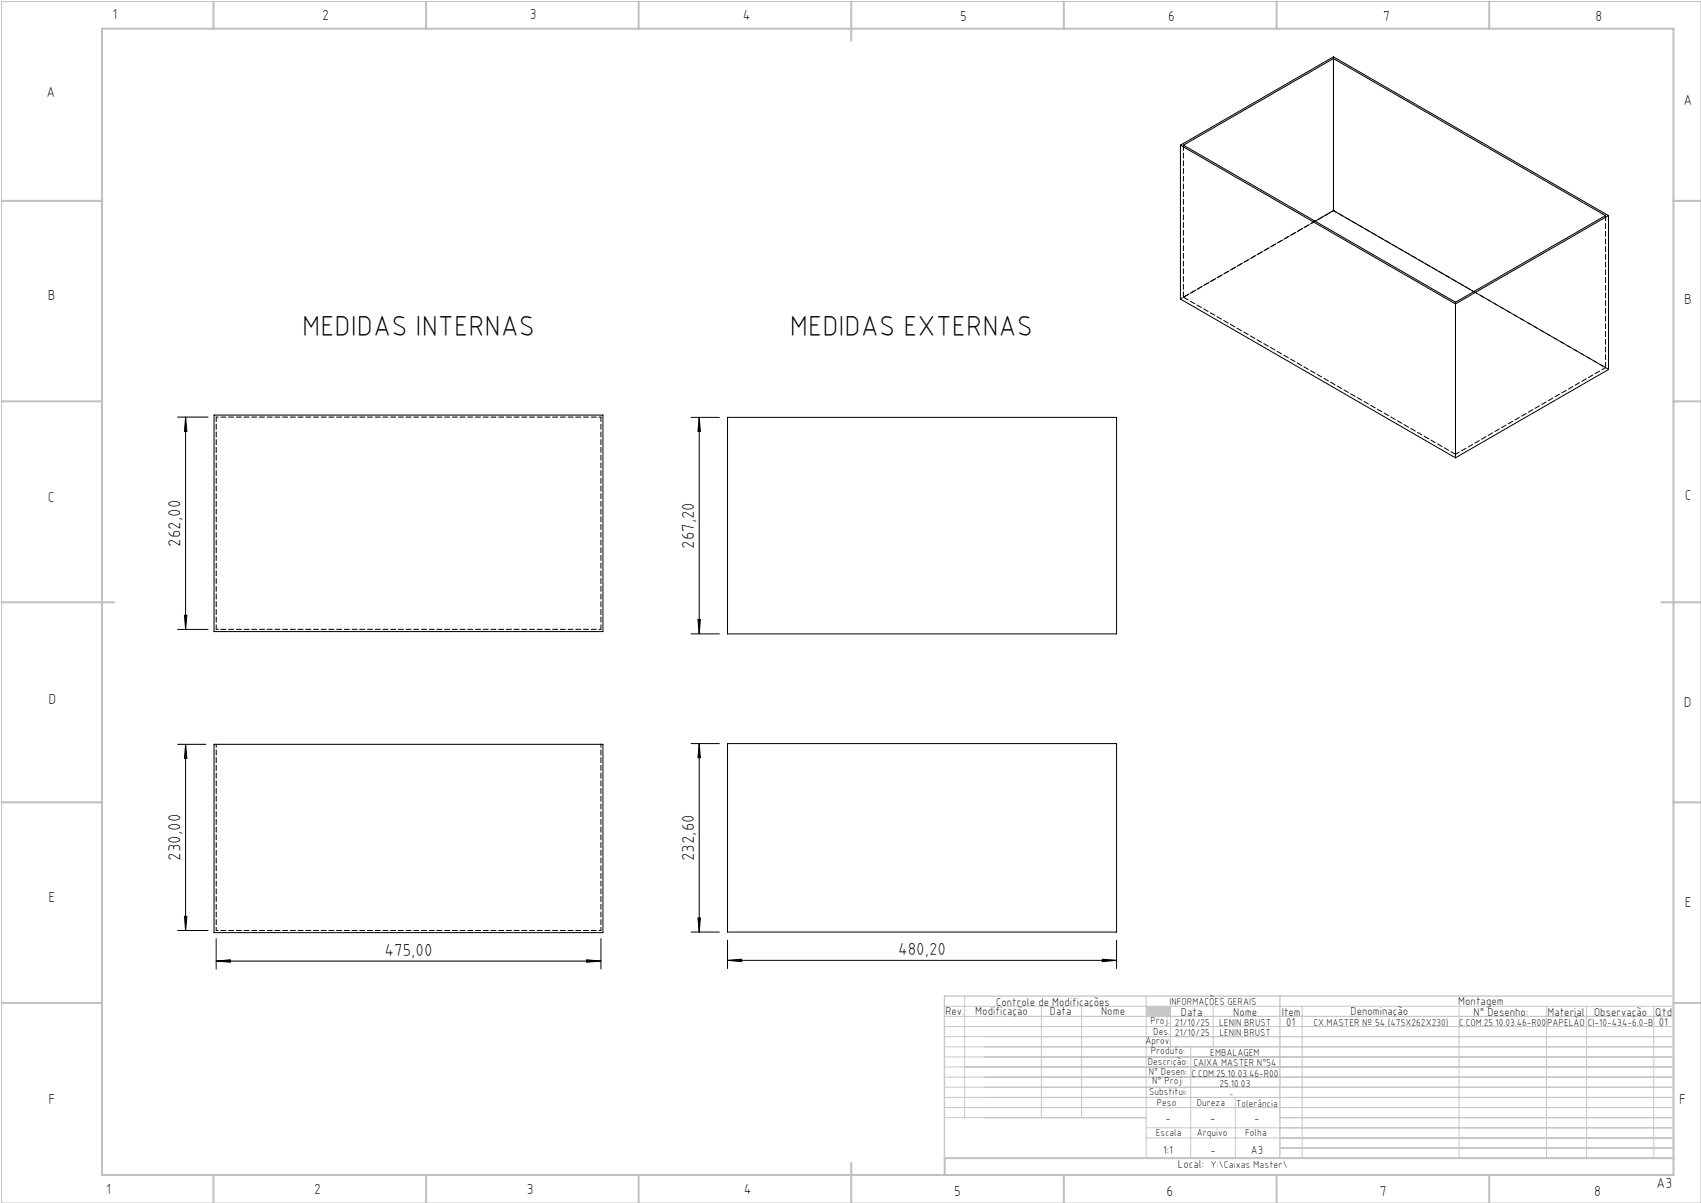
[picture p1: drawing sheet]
<svg xmlns="http://www.w3.org/2000/svg" width="420mm" height="297mm" viewBox="0 0 420 297" stroke-linecap="round" stroke-linejoin="round" font-family="sans-serif">
<path d="M.4 .4h419.6v296.6h-419.6z" fill="none" stroke="#c0c0c0" stroke-width=".25"/>
<g fill="none" stroke="#c0c0c0" stroke-width=".5">
<path d="M25.2 7.1h388v283h-388zM52.7 .4v6.7M105.2 .4v6.7M157.7 .4v6.7M210.2 .4v9.7M262.7 .4v6.7M315.2 .4v6.7M367.7 .4v6.7M.4 49.6h24.8M413.2 49.6h6.8M.4 99.1h24.8M413.2 99.1h6.8"/>
<path d="M.4 148.7h27.8M410.2 148.7h9.8M.4 198.1h24.8M413.2 198.1h6.8M.4 247.6h24.8M413.2 247.6h6.8M52.7 290.1v6.9M105.2 290.1v6.9M157.7 290.1v6.9M210.2 287.1v9.9M262.7 290.1v6.9M315.2 290.1v6.9"/>
<path d="M367.7 290.1v6.9M413.2 285.9h-179.9v4.2"/>
</g>
<g fill="none" stroke="#c3c8d2" stroke-width=".25">
<path d="M233.2 250.9h180M233.2 248.4h180M233.2 253.4h180M233.2 255.9h180M233.2 258.4h180M238.2 245.9v30M257.1 248.4v27.5M267.1 248.4v27.5M283 245.9v40M289 248.4v10M294 258.4v27.5M299.5 248.4v10"/>
<path d="M321.5 248.4v37.5M360.3 248.4v37.5M381.8 248.4v37.5M391.8 248.4v37.5M408.3 248.4v37.5M233.2 260.9h180M233.2 263.4h180M233.2 265.9h180M233.2 268.4h180M233.2 270.9h180M233.2 273.4h180M233.2 275.9h49.8"/>
<path d="M283 278.4h130.2M305 270.9v15M316 275.9h97.2M283 280.9h130.2M316 283.4h97.2"/>
</g>
<path d="M233.2 245.9h180v40h-180zM316 245.9v40" fill="none" stroke="#c3c8d2" stroke-width=".35"/>
<path d="M283 248.4h6v2.5h-6z" fill-rule="evenodd" fill="#c3c8d2"/>
<g fill="none" stroke="#000" stroke-width=".25">
<path d="M329.2 14.5v37.5M291.5 35.8v38l67.9 39.2M291.5 35.8l67.9 39.2M291.5 35.8l37.7-21.8 68 39.2M292.2 35.8l37-21.3 67.2 38.7-37 21.4zM329.2 52l34.7 20M329.2 52l-4.5 2.6M397.2 53.2l-37.8 21.8M397.2 53.2v38l-37.8 21.8M359.4 75v38M43.9 103h7.5M45.8 103l.3 3.5h-.6z"/>
<path d="M45.8 103v52.4M52.8 102.5h96.1v53.4h-96.1zM170.6 103h7M172.6 103l.3 3.5h-.6zM172.6 103v53.5M179.6 103h96.1v53.5h-96.1zM43.9 155.4h7.5M45.5 151.9h.6l-.3 3.5zM170.6 156.5h7M172.3 153h.6l-.3 3.5zM43.9 183.8h6.9M45.8 183.8l.3 3.5h-.6z"/>
<path d="M45.8 183.8v45.9M52.8 183.8h96.1v46.5h-96.1zM170.6 183.6h7M172.6 183.6l.3 3.5h-.6zM172.6 183.6v46.5M179.6 183.6h96.1v46.5h-96.1zM43.9 229.7h7.5M45.5 226.2h.6l-.3 3.5zM53.4 237.3l3.5-.3v.6zM53.4 231.7v7.6M53.4 237.3h95M144.9 237l3.5 .3-3.5 .3z"/>
<path d="M148.4 231.7v7.6M170.6 230.1h7M172.3 226.6h.6l-.3 3.5zM179.6 237.1l3.5-.3v.6zM179.6 232.1v7M179.6 237.1h96.1M272.2 236.8l3.5 .3-3.5 .3zM275.7 232.1v7"/>
</g>
<g fill="#000">
<path d="M45.5 151.9h.6l-.3 3.5zM45.8 103l.3 3.5h-.6zM172.3 153h.6l-.3 3.5zM172.6 103l.3 3.5h-.6z"/>
<path d="M45.8 183.8l.3 3.5h-.6zM45.5 226.2h.6l-.3 3.5zM172.6 183.6l.3 3.5h-.6zM172.3 226.6h.6l-.3 3.5z"/>
<path d="M53.4 237.3l3.5-.3v.6zM144.9 237l3.5 .3-3.5 .3zM179.6 237.1l3.5-.3v.6zM272.2 236.8l3.5 .3-3.5 .3z"/>
</g>
<path d="M397.2 91.2l-67.9-39.2M53.4 183.7v46M148.4 183.7v46" fill="none" stroke="#000" stroke-width=".25" stroke-dasharray="1.3 .6" stroke-dashoffset=".5"/>
<path d="M53.4 103h95M148.4 155.4h-95M53.4 229.7h95" fill="none" stroke="#000" stroke-width=".25" stroke-dasharray="1.3 .6" stroke-dashoffset=".8"/>
<path d="M148.4 103v52.4M359.4 112.2l37-21.4M53.4 155.4v-52.4" fill="none" stroke="#000" stroke-width=".25" stroke-dasharray="1.3 .6" stroke-dashoffset=".2"/>
<path d="M329.3 14v.4M292.2 35.8v37.6M324.7 54.6l-32.5 18.8M329.3 52h.1M396.4 53.2v37.6M292.2 73.4l67.2 38.8M359.4 74.6v.4M396.4 90.8l-32.5-18.8" fill="none" stroke="#000" stroke-width=".25" stroke-dasharray="1.3 .6"/>
<path d="M329.3 52l-37.8 21.8" fill="none" stroke="#000" stroke-width=".25" stroke-dasharray="1.3 .6" stroke-dashoffset=".7"/>
<g font-size="7.1">
<text x="74.6" y="82.9">MEDIDAS INTERNAS</text>
<text x="195" y="82.9">MEDIDAS EXTERNAS</text>
</g>
<g font-size="4.3">
<text x="44.6" y="135" transform="rotate(-90 44.6 135)">262,00</text>
<text x="171.4" y="135.5" transform="rotate(-90 171.4 135.5)">267,20</text>
<text x="44.6" y="212.5" transform="rotate(-90 44.6 212.5)">230,00</text>
<text x="171.4" y="212.6" transform="rotate(-90 171.4 212.6)">232,60</text>
<text x="95" y="236">475,00</text>
<text x="221.7" y="235.8">480,20</text>
</g>
<g font-size="3.6">
<text x="27.8" y="4.8">1</text>
<text x="79.5" y="4.9">2</text>
<text x="130.8" y="4.8">3</text>
<text x="183.4" y="4.9">4</text>
<text x="237.1" y="5.1">5</text>
<text x="288.4" y="5.2">6</text>
<text x="341.5" y="5.1">7</text>
<text x="394" y="5.2">8</text>
<text x="11.5" y="24">A</text>
<text x="415.7" y="25.8">A</text>
<text x="11.8" y="74.1">B</text>
<text x="415.8" y="75.1">B</text>
<text x="11.8" y="124">C</text>
<text x="416" y="123.5">C</text>
<text x="12" y="173.7">D</text>
<text x="415.8" y="174.7">D</text>
<text x="12" y="222.6">E</text>
<text x="416" y="223.9">E</text>
<text x="12" y="272.6">F</text>
<text x="414.6" y="272.6">F</text>
<text x="409" y="293.3">A3</text>
<text x="26.2" y="294.8">1</text>
<text x="77.6" y="294.8">2</text>
<text x="130.1" y="294.8">3</text>
<text x="183.7" y="294.7">4</text>
<text x="235.6" y="295.2">5</text>
<text x="288" y="295.2">6</text>
<text x="340.7" y="295.2">7</text>
<text x="393.6" y="295.2">8</text>
</g>
<g font-size="2.9">
<text x="240.8" y="250.6">Modificação</text>
<text x="259.2" y="250.6">Data</text>
<text x="271.9" y="250.6">Nome</text>
<text x="290.9" y="288.4">Local:</text>
</g>
<g font-size="2.8">
<text x="233.4" y="250.6">Rev.</text>
<text x="246" y="248.4">Controle de Modificações</text>
<text x="291.6" y="250.8">Data</text>
<text x="304.5" y="250.8">Nome</text>
<text x="316.5" y="250.9">Item</text>
<text x="333.5" y="250.5">Denominação</text>
<text x="360.1" y="248.2">Montagem</text>
<text x="363.9" y="250.8">N° Desenho:</text>
<text x="382.1" y="250.8">Material</text>
<text x="393.6" y="250.8">Observação</text>
<text x="408.7" y="250.9">Qtd</text>
<text x="317.6" y="253.3">01</text>
<text x="409.6" y="253.3">01</text>
<text x="287.7" y="276.9">-</text>
<text x="298.8" y="276.9">-</text>
<text x="309.7" y="276.9">-</text>
<text x="287.2" y="284.8">1:1</text>
<text x="298.9" y="284.8">-</text>
<text x="308.8" y="284.8">A3</text>
</g>
<g font-size="2.5">
<text x="288.7" y="248.2">INFORMAÇÕES GERAIS</text>
<text x="282.8" y="257.8">Aprov.</text>
<text x="284.1" y="252.9">Proj.</text>
<text x="284.8" y="255.4">Des.</text>
<text x="290.1" y="255.8">21/10/25</text>
<text x="290.1" y="253.3">21/10/25</text>
<text x="301" y="253.3">LENIN BRUST</text>
<text x="301.1" y="255.8">LENIN BRUST</text>
<text x="324.3" y="253.3">CX.MASTER Nº 54 (475X262X230)</text>
<text x="360.3" y="253.3">C.COM.25.10.03.46-R00</text>
<text x="382" y="253.3">PAPELÃO</text>
<text x="392" y="253.3">CI-10-434-6.0-B</text>
<text x="283.4" y="262.9">Descrição:</text>
<text x="284.2" y="260.3">Produto:</text>
<text x="294.7" y="263.3">CAIXA MASTER N°54</text>
<text x="298.8" y="260.7">EMBALAGEM</text>
<text x="283.7" y="265.4">N° Desen:</text>
<text x="284.5" y="267.7">N° Proj:</text>
<text x="294.2" y="265.9">C.COM.25.10.03.46-R00</text>
<text x="301.1" y="268.3">25.10.03</text>
<text x="283.7" y="270.4">Substitui:</text>
<text x="285.6" y="273">Peso</text>
<text x="295.5" y="273">Dureza</text>
<text x="305.2" y="273.3">Tolerância</text>
<text x="285.4" y="280.4">Escala</text>
<text x="295.5" y="280.4">Arquivo</text>
<text x="307.5" y="280.4">Folha</text>
<text x="298.9" y="288.4">Y:\Caixas Master\</text>
</g>
<text font-size="2.1" x="303.5" y="270.9">-</text>
</svg>
